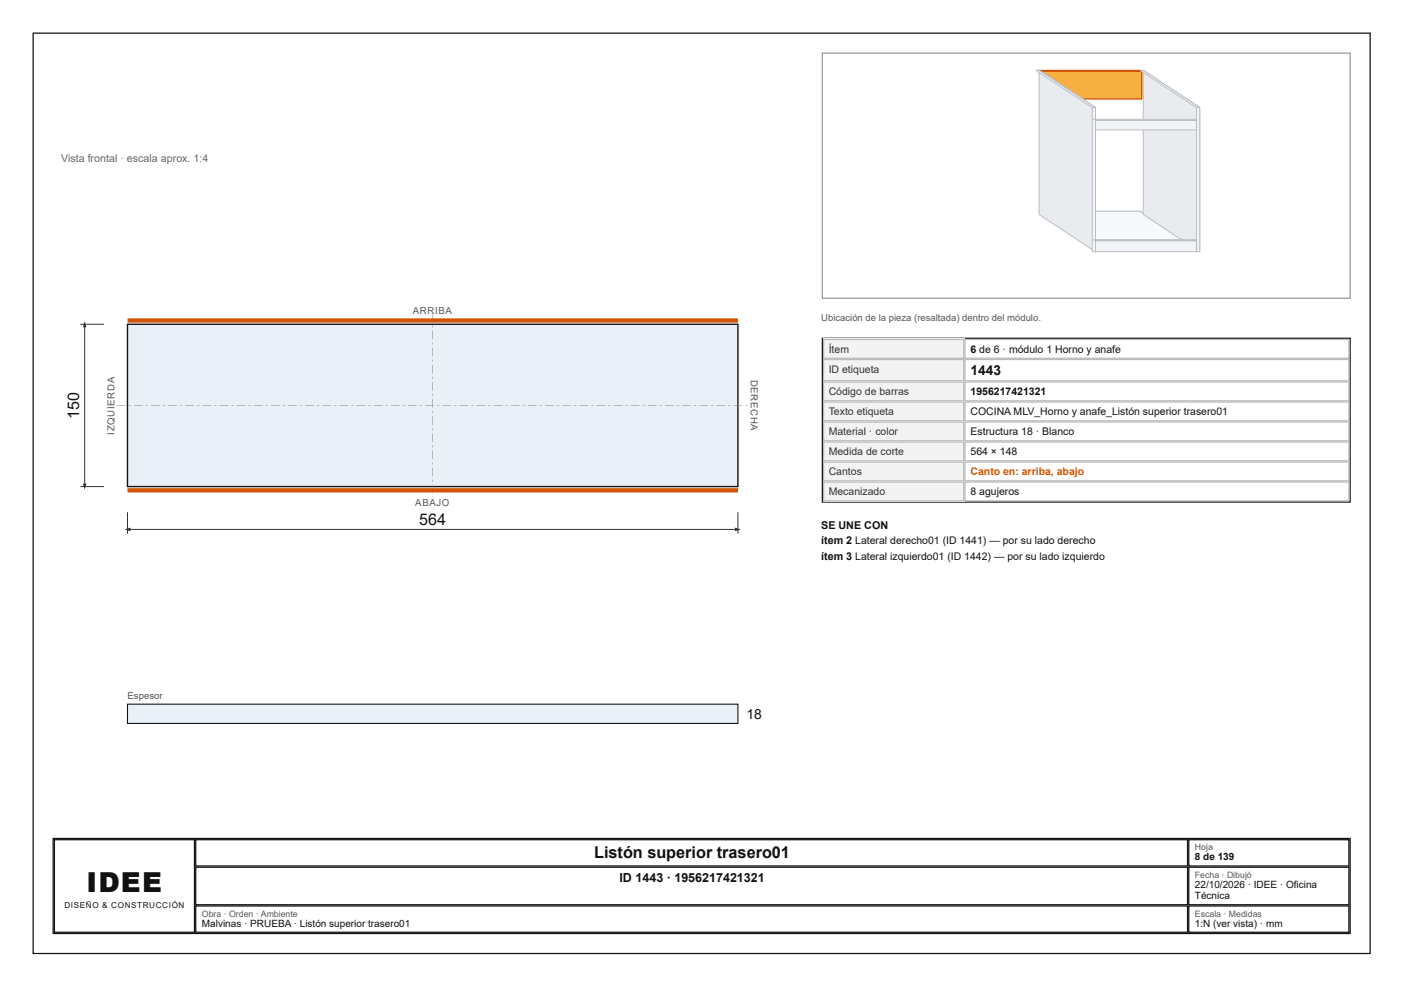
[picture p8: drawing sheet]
<svg xmlns="http://www.w3.org/2000/svg" width="297mm" height="210mm" viewBox="0 0 297 210" stroke-linecap="round" stroke-linejoin="round" font-family="sans-serif">
<path d="M7 7h282.9v194.7h-282.9z" fill="none" stroke="#111" stroke-width=".26"/>
<path d="M27 68.6h129.1v34.4h-129.1z" fill="#e9f0f7"/>
<path d="M27 68.6h129.1v34.4h-129.1z" fill="none" stroke="#111" stroke-width=".29"/>
<g fill="#888">
<path d="M91.5 66.3h.1v1.9h-.1zM91.5 68.8h.1v.5h-.1zM91.5 70h.1v1.8h-.1zM91.5 72.5h.1v.4h-.1zM91.5 73.6h.1v1.8h-.1zM91.5 76.1h.1v.4h-.1zM91.5 77.2h.1v1.8h-.1zM91.5 79.7h.1v.5h-.1zM91.5 80.8h.1v1.9h-.1zM91.5 83.3h.1v.5h-.1zM91.5 84.5h.1v1.8h-.1zM91.5 87h.1v.4h-.1zM91.5 88.1h.1v1.8h-.1zM91.5 90.6h.1v.4h-.1zM91.5 91.7h.1v1.8h-.1zM91.5 94.2h.1v.5h-.1zM91.5 95.3h.1v1.9h-.1zM91.5 97.8h.1v.5h-.1zM91.5 99h.1v1.8h-.1zM91.5 101.5h.1v.4h-.1zM91.5 102.6h.1v1.8h-.1zM91.5 105.1l.1 .1z"/>
<path d="M24.7 85.7h1.8v.1h-1.8zM27.2 85.7h.5v.1h-.5zM28.3 85.7h1.8v.1h-1.8zM30.8 85.7h.5v.1h-.5zM32 85.7h1.8v.1h-1.8zM34.4 85.7h.5v.1h-.5zM35.6 85.7h1.8v.1h-1.8zM38.1 85.7h.4v.1h-.4zM39.2 85.7h1.8v.1h-1.8zM41.7 85.7h.4v.1h-.4zM42.8 85.7h1.8v.1h-1.8zM45.3 85.7h.5v.1h-.5zM46.5 85.7h1.8v.1h-1.8zM48.9 85.7h.5v.1h-.5zM50.1 85.7h1.8v.1h-1.8zM52.6 85.7h.4v.1h-.4zM53.7 85.7h1.8v.1h-1.8zM56.2 85.7h.4v.1h-.4zM57.3 85.7h1.8v.1h-1.8zM59.8 85.7h.5v.1h-.5zM61 85.7h1.8v.1h-1.8zM63.4 85.7h.5v.1h-.5zM64.6 85.7h1.8v.1h-1.8zM67.1 85.7h.4v.1h-.4zM68.2 85.7h1.8v.1h-1.8zM70.7 85.7h.4v.1h-.4zM71.8 85.7h1.8v.1h-1.8zM74.3 85.7h.5v.1h-.5zM75.5 85.7h1.8v.1h-1.8zM77.9 85.7h.5v.1h-.5zM79.1 85.7h1.8v.1h-1.8zM81.6 85.7h.4v.1h-.4zM82.7 85.7h1.8v.1h-1.8zM85.2 85.7h.4v.1h-.4zM86.3 85.7h1.8v.1h-1.8zM88.8 85.7h.5v.1h-.5zM90 85.7h1.8v.1h-1.8zM92.4 85.7h.5v.1h-.5zM93.6 85.7h1.8v.1h-1.8zM96.1 85.7h.4v.1h-.4zM97.2 85.7h1.8v.1h-1.8zM99.7 85.7h.4v.1h-.4zM100.8 85.7h1.8v.1h-1.8zM103.3 85.7h.5v.1h-.5zM104.5 85.7h1.8v.1h-1.8zM106.9 85.7h.5v.1h-.5zM108.1 85.7h1.8v.1h-1.8zM110.6 85.7h.4v.1h-.4zM111.7 85.7h1.8v.1h-1.8zM114.2 85.7h.4v.1h-.4zM115.3 85.7h1.8v.1h-1.8zM117.8 85.7h.5v.1h-.5zM119 85.7h1.8v.1h-1.8zM121.4 85.7h.5v.1h-.5zM122.6 85.7h1.8v.1h-1.8zM125.1 85.7h.4v.1h-.4zM126.2 85.7h1.8v.1h-1.8zM128.7 85.7h.4v.1h-.4zM129.8 85.7h1.8v.1h-1.8zM132.3 85.7h.5v.1h-.5zM133.4 85.7h1.9v.1h-1.9zM135.9 85.7h.5v.1h-.5zM137.1 85.7h1.8v.1h-1.8zM139.6 85.7h.4v.1h-.4zM140.7 85.7h1.8v.1h-1.8zM143.2 85.7h.4v.1h-.4zM144.3 85.7h1.8v.1h-1.8zM146.8 85.7h.5v.1h-.5zM147.9 85.7h1.9v.1h-1.9zM150.4 85.7h.5v.1h-.5zM151.6 85.7h1.8v.1h-1.8zM154.1 85.7h.4v.1h-.4zM155.2 85.7h1.8v.1h-1.8zM157.7 85.7h.4v.1h-.4z"/>
</g>
<path d="M27 67.8h129.1M27 103.7h129.1" fill="none" stroke="#d35400" stroke-width=".91" stroke-linecap="butt"/>
<path d="M27 108.4v4.5M27 112h129.1M156.1 108.4v4.5" fill="none" stroke="#333" stroke-width=".21"/>
<g fill="#333">
<path d="M26.3 112l1.3-.4v.8z"/>
<path d="M155.5 111.6l1.2 .4-1.2 .4z"/>
</g>
<path d="M17 68.6h5M17.9 68.6v34.4M17 103h5" fill="none" stroke="#333" stroke-width=".21"/>
<g fill="#333">
<path d="M17.9 68l.4 1.2h-.8z"/>
<path d="M17.5 102.3h.8l-.4 1.3z"/>
</g>
<path d="M27 149h129.1v4.1h-129.1z" fill="#e9f0f7"/>
<path d="M27 149h129.1v4.1h-129.1z" fill="none" stroke="#111" stroke-width=".23"/>
<path d="M174 11.2h111.6v51.9h-111.6z" fill="none" stroke="#999" stroke-width=".26"/>
<path d="M241.4 14.9v6.1" fill="none" stroke="#e59866" stroke-width=".37"/>
<path d="M219.8 14.9h21.4l.3 .2h-21.3zM241.2 14.9l.3 .2v5.9l-.3-.3z" fill="none" stroke="#a04000" stroke-width=".21"/>
<path d="M219.8 15h21.7" fill="none" stroke="#f8c471" stroke-width=".24"/>
<path d="M220.2 15.1h21.3v5.9h-21.3z" fill="#f5b041"/>
<path d="M220.2 15.1h21.3v5.9h-21.3z" fill="none" stroke="#a04000" stroke-width=".21"/>
<path d="M241.2 44.7l11.5 7.6v.7l-11.5-7.6z" fill="#e9ebee"/>
<path d="M241.2 44.7l11.5 7.6v.7l-11.5-7.6z" fill="none" stroke="#b8bec7" stroke-width=".21"/>
<path d="M219.8 44.7h21.4l11.5 7.6h-21.3z" fill="#f7f8f9"/>
<path d="M219.8 44.7h21.4l11.5 7.6h-21.3z" fill="none" stroke="#b8bec7" stroke-width=".21"/>
<path d="M231.4 52.3h21.3v.7h-21.3z" fill="#f2f3f5"/>
<path d="M231.4 52.3h21.3v.7h-21.3z" fill="none" stroke="#b8bec7" stroke-width=".21"/>
<path d="M219.8 14.9l11.9 7.8v30.6l-11.9-7.9z" fill="#e9ebee"/>
<path d="M219.8 14.9l11.9 7.8v30.6l-11.9-7.9z" fill="none" stroke="#b8bec7" stroke-width=".21"/>
<path d="M219.1 14.9h.7l11.9 7.8h-.6z" fill="#f7f8f9"/>
<path d="M219.1 14.9h.7l11.9 7.8h-.6z" fill="none" stroke="#b8bec7" stroke-width=".21"/>
<path d="M231.1 22.7h.6v30.6h-.6z" fill="#f2f3f5"/>
<path d="M231.1 22.7h.6v30.6h-.6z" fill="none" stroke="#b8bec7" stroke-width=".21"/>
<path d="M241.9 14.9l11.9 7.8v30.6l-11.9-7.9z" fill="#e9ebee"/>
<path d="M241.9 14.9l11.9 7.8v30.6l-11.9-7.9z" fill="none" stroke="#b8bec7" stroke-width=".21"/>
<path d="M241.2 14.9h.7l11.9 7.8h-.7z" fill="#f7f8f9"/>
<path d="M241.2 14.9h.7l11.9 7.8h-.7z" fill="none" stroke="#b8bec7" stroke-width=".21"/>
<path d="M253.1 22.7h.7v30.6h-.7z" fill="#f2f3f5"/>
<path d="M253.1 22.7h.7v30.6h-.7zM231.4 50.7h21.3l.4 .3h-21.4zM252.7 50.7l.4 .3v2.3l-.4-.3z" fill="none" stroke="#b8bec7" stroke-width=".21"/>
<path d="M252.9 50.7v2.6" fill="none" stroke="#e9ebee" stroke-width=".37"/>
<path d="M231.4 50.8h21.7" fill="none" stroke="#f7f8f9" stroke-width=".24"/>
<path d="M231.7 51h21.4v2.3h-21.4z" fill="#f2f3f5"/>
<path d="M231.4 25.2h21.3l.4 .3h-21.4zM252.7 25.2l.4 .3v2l-.4-.3zM231.7 51h21.4v2.3h-21.4z" fill="none" stroke="#b8bec7" stroke-width=".21"/>
<path d="M252.9 25.2v2.3" fill="none" stroke="#e9ebee" stroke-width=".37"/>
<path d="M231.4 25.4h21.7" fill="none" stroke="#f7f8f9" stroke-width=".24"/>
<path d="M231.7 25.5h21.4v2h-21.4z" fill="#f2f3f5"/>
<path d="M231.7 25.5h21.4v2h-21.4z" fill="none" stroke="#b8bec7" stroke-width=".21"/>
<path d="M174 71.6h111.6v34.6h-111.6z" fill="none" stroke="#111" stroke-width=".26"/>
<path d="M174.1 71.7h29.9v4.2h-29.9z" fill="#f3f3f3"/>
<path d="M174.2 71.8h29.7v4h-29.7zM204.1 71.8h81.3v4h-81.3z" fill="none" stroke="#bbb" stroke-width=".26"/>
<path d="M174.1 75.9h29.9v4.8h-29.9z" fill="#f3f3f3"/>
<path d="M174.2 76.1h29.7v4.5h-29.7zM204.1 76.1h81.3v4.5h-81.3z" fill="none" stroke="#bbb" stroke-width=".26"/>
<path d="M174.1 80.7h29.9v4.2h-29.9z" fill="#f3f3f3"/>
<path d="M174.2 80.8h29.7v4h-29.7zM204.1 80.8h81.3v4h-81.3z" fill="none" stroke="#bbb" stroke-width=".26"/>
<path d="M174.1 84.9h29.9v4.3h-29.9z" fill="#f3f3f3"/>
<path d="M174.2 85.1h29.7v3.9h-29.7zM204.1 85.1h81.3v3.9h-81.3z" fill="none" stroke="#bbb" stroke-width=".26"/>
<path d="M174.1 89.2h29.9v4.2h-29.9z" fill="#f3f3f3"/>
<path d="M174.2 89.3h29.7v4h-29.7zM204.1 89.3h81.3v4h-81.3z" fill="none" stroke="#bbb" stroke-width=".26"/>
<path d="M174.1 93.4h29.9v4.2h-29.9z" fill="#f3f3f3"/>
<path d="M174.2 93.5h29.7v4h-29.7zM204.1 93.5h81.3v4h-81.3z" fill="none" stroke="#bbb" stroke-width=".26"/>
<path d="M174.1 97.6h29.9v4.3h-29.9z" fill="#f3f3f3"/>
<path d="M174.2 97.8h29.7v3.9h-29.7zM204.1 97.8h81.3v3.9h-81.3z" fill="none" stroke="#bbb" stroke-width=".26"/>
<path d="M174.1 101.9h29.9v4.2h-29.9z" fill="#f3f3f3"/>
<path d="M174.2 102h29.7v4h-29.7zM204.1 102h81.3v4h-81.3z" fill="none" stroke="#bbb" stroke-width=".26"/>
<path d="M11.2 177.4h274.4v20.1h-274.4zM11.5 177.7h29.6v19.5h-29.6zM41.4 177.7h209.8v5.5h-209.8zM251.5 177.7h33.9v5.5h-33.9zM41.4 183.5h209.8v7.9h-209.8zM41.4 191.7h209.8v5.5h-209.8zM251.5 183.5h33.9v7.9h-33.9zM251.5 191.7h33.9v5.5h-33.9z" fill="none" stroke="#111" stroke-width=".26"/>
<text font-size="5.8" fill="#111" x="18.3" y="188.6">IDEE</text>
<g font-size="3.4" fill="#111">
<text x="16.8" y="88.6" transform="rotate(-90 16.8 88.6)">150</text>
<text x="88.7" y="111.1">564</text>
<text x="125.7" y="181.5">Listón superior trasero01</text>
</g>
<g font-size="2.9" fill="#111">
<text x="205.3" y="79.4">1443</text>
<text x="157.9" y="152.2">18</text>
</g>
<text font-size="2.6" fill="#111" x="131.1" y="186.5">ID 1443 · 1956217421321</text>
<text font-size="2.3" fill="#666" x="12.9" y="34.4">Vista frontal · escala aprox. 1:4</text>
<g font-size="2.3" fill="#111">
<text x="173.7" y="111.9">SE UNE CON</text>
<text x="173.7" y="115.1">ítem 2 Lateral derecho01 (ID 1441) — por su lado derecho</text>
<text x="173.7" y="118.5">ítem 3 Lateral izquierdo01 (ID 1442) — por su lado izquierdo</text>
</g>
<g font-size="2.2" fill="#333">
<text x="175.3" y="74.6">Ítem</text>
<text x="175.3" y="78.8">ID etiqueta</text>
<text x="175.3" y="83.6">Código de barras</text>
<text x="175.3" y="87.8">Texto etiqueta</text>
<text x="175.3" y="92.1">Material · color</text>
<text x="175.3" y="96.3">Medida de corte</text>
<text x="175.3" y="100.5">Cantos</text>
<text x="175.3" y="104.8">Mecanizado</text>
</g>
<g font-size="2.2" fill="#111">
<text x="205.3" y="74.6">6 de 6 · módulo 1 Horno y anafe</text>
<text x="205.3" y="83.6">1956217421321</text>
<text x="205.3" y="87.8">COCINA MLV_Horno y anafe_Listón superior trasero01</text>
<text x="205.3" y="92.1">Estructura 18 · Blanco</text>
<text x="205.3" y="96.3">564 × 148</text>
<text x="205.3" y="104.8">8 agujeros</text>
</g>
<text font-size="2.2" fill="#d35400" x="205.3" y="100.5">Canto en: arriba, abajo</text>
<g font-size="2.1" fill="#111">
<text x="252.8" y="182">8 de 139</text>
<text x="252.8" y="187.9">22/10/2026 · IDEE · Oficina</text>
<text x="252.8" y="190.2">Técnica</text>
<text x="42.7" y="196.1">Malvinas · PRUEBA · Listón superior trasero01</text>
<text x="252.8" y="196.1">1:N (ver vista) · mm</text>
</g>
<g font-size="2" fill="#555">
<text x="87.3" y="66.3">ARRIBA</text>
<text x="173.7" y="68">Ubicación de la pieza (resaltada) dentro del módulo.</text>
<text x="158.8" y="80.3" transform="rotate(90 158.8 80.3)">DERECHA</text>
<text x="24.3" y="91.9" transform="rotate(-90 24.3 91.9)">IZQUIERDA</text>
<text x="87.9" y="107">ABAJO</text>
<text x="27" y="147.9">Espesor</text>
</g>
<g font-size="1.9" fill="#555">
<text x="252.8" y="179.9">Hoja</text>
<text x="252.8" y="185.7">Fecha · Dibujó</text>
<text x="42.7" y="193.9">Obra · Orden · Ambiente</text>
<text x="252.8" y="193.9">Escala · Medidas</text>
</g>
<text font-size="1.7" fill="#111" x="13.6" y="192.1">DISEÑO &amp; CONSTRUCCIÓN</text>
</svg>
